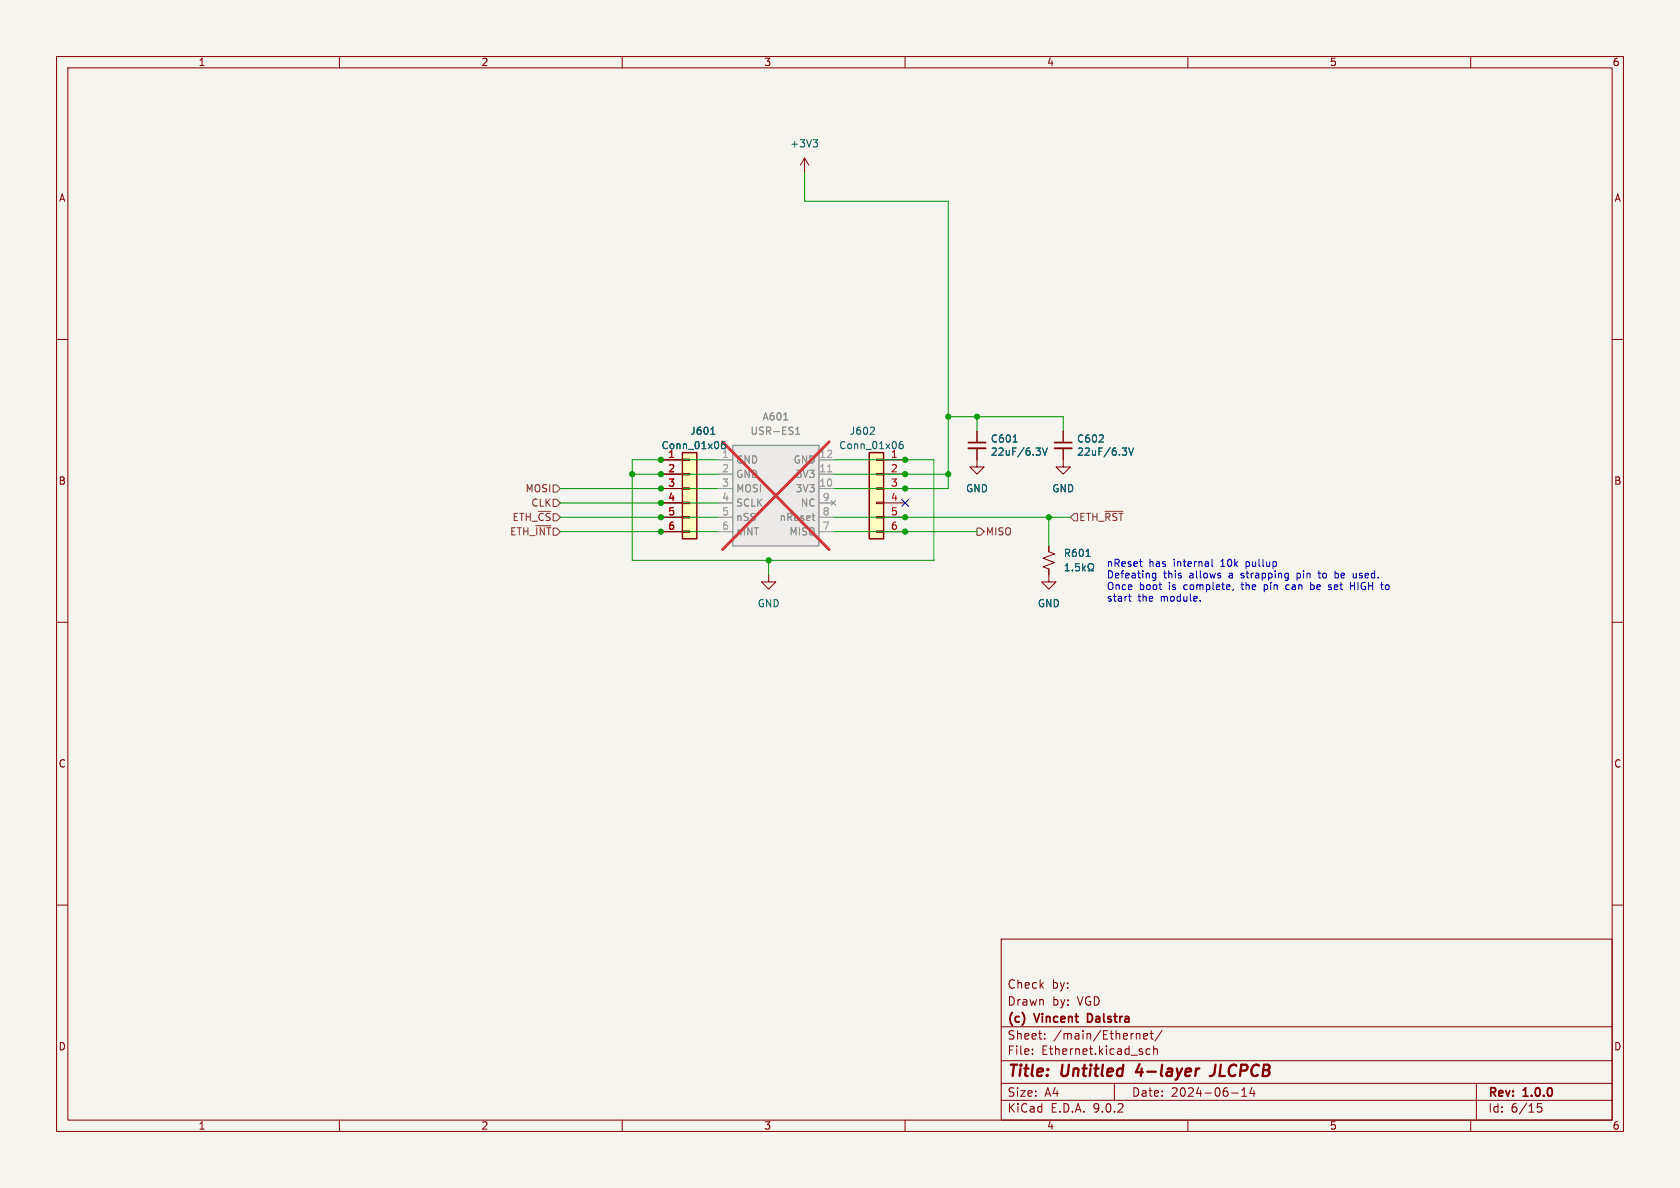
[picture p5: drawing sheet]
(kicad_sch
 (version 20250114)
 (generator "eeschema")
 (generator_version "9.0")
 (paper "A4")
 (title_block
  (title "Untitled 4-layer JLCPCB")
  (date "2024-06-14")
  (rev "1.0.0")
  (company "(c) Vincent Dalstra")
  (comment 1 "Drawn by: VGD")
  (comment 2 "Check by:"))
 (lib_symbols
  (symbol "Connector_Generic:Conn_01x06"
   (pin_names
    (offset 1.016) (hide yes)) (exclude_from_sim no) (in_bom yes) (on_board yes)
   (property "Reference" "J" (at 0 7.62 0) (effects (font (size 1.27 1.27))))
   (property "Value" "Conn_01x06" (at 0 -10.16 0) (effects (font (size 1.27 1.27))))
   (property "Footprint" "" (at 0 0 0) (effects (font (size 1.27 1.27)) (hide yes)))
   (property "Datasheet" "~" (at 0 0 0) (effects (font (size 1.27 1.27)) (hide yes)))
   (property "Description" "Generic connector, single row, 01x06, script generated (kicad-library-utils/schlib/autogen/connector/)" (at 0 0 0) (effects (font (size 1.27 1.27)) (hide yes)))
   (symbol "Conn_01x06_1_1"
    (rectangle (start -1.27 6.35) (end 1.27 -8.89) (stroke (width 0.254) (type default)) (fill (type background)))
    (rectangle (start -1.27 5.207) (end 0 4.953) (stroke (width 0.1524) (type default)) (fill (type none)))
    (rectangle (start -1.27 2.667) (end 0 2.413) (stroke (width 0.1524) (type default)) (fill (type none)))
    (rectangle (start -1.27 0.127) (end 0 -0.127) (stroke (width 0.1524) (type default)) (fill (type none)))
    (rectangle (start -1.27 -2.413) (end 0 -2.667) (stroke (width 0.1524) (type default)) (fill (type none)))
    (rectangle (start -1.27 -4.953) (end 0 -5.207) (stroke (width 0.1524) (type default)) (fill (type none)))
    (rectangle (start -1.27 -7.493) (end 0 -7.747) (stroke (width 0.1524) (type default)) (fill (type none)))
    (pin passive line (at -5.08 5.08 0) (length 3.81) (name "Pin_1" (effects (font (size 1.27 1.27)))) (number "1" (effects (font (size 1.27 1.27)))))
    (pin passive line (at -5.08 2.54 0) (length 3.81) (name "Pin_2" (effects (font (size 1.27 1.27)))) (number "2" (effects (font (size 1.27 1.27)))))
    (pin passive line (at -5.08 0 0) (length 3.81) (name "Pin_3" (effects (font (size 1.27 1.27)))) (number "3" (effects (font (size 1.27 1.27)))))
    (pin passive line (at -5.08 -2.54 0) (length 3.81) (name "Pin_4" (effects (font (size 1.27 1.27)))) (number "4" (effects (font (size 1.27 1.27)))))
    (pin passive line (at -5.08 -5.08 0) (length 3.81) (name "Pin_5" (effects (font (size 1.27 1.27)))) (number "5" (effects (font (size 1.27 1.27)))))
    (pin passive line (at -5.08 -7.62 0) (length 3.81) (name "Pin_6" (effects (font (size 1.27 1.27)))) (number "6" (effects (font (size 1.27 1.27))))))
   (embedded_fonts no))
  (symbol "Device:C_Small"
   (pin_numbers (hide yes))
   (pin_names
    (offset 0.254) (hide yes)) (exclude_from_sim no) (in_bom yes) (on_board yes)
   (property "Reference" "C" (at 0.254 1.778 0) (effects (font (size 1.27 1.27)) (justify left)))
   (property "Value" "C_Small" (at 0.254 -2.032 0) (effects (font (size 1.27 1.27)) (justify left)))
   (property "Footprint" "" (at 0 0 0) (effects (font (size 1.27 1.27)) (hide yes)))
   (property "Datasheet" "~" (at 0 0 0) (effects (font (size 1.27 1.27)) (hide yes)))
   (property "Description" "Unpolarized capacitor, small symbol" (at 0 0 0) (effects (font (size 1.27 1.27)) (hide yes)))
   (symbol "C_Small_0_1"
    (polyline (pts (xy -1.524 0.508) (xy 1.524 0.508)) (stroke (width 0.3048) (type default)) (fill (type none)))
    (polyline (pts (xy -1.524 -0.508) (xy 1.524 -0.508)) (stroke (width 0.3302) (type default)) (fill (type none))))
   (symbol "C_Small_1_1"
    (pin passive line (at 0 2.54 270) (length 2.032) (name "~" (effects (font (size 1.27 1.27)))) (number "1" (effects (font (size 1.27 1.27)))))
    (pin passive line (at 0 -2.54 90) (length 2.032) (name "~" (effects (font (size 1.27 1.27)))) (number "2" (effects (font (size 1.27 1.27))))))
   (embedded_fonts no))
  (symbol "Device:R_Small_US"
   (pin_numbers (hide yes))
   (pin_names
    (offset 0.254) (hide yes)) (exclude_from_sim no) (in_bom yes) (on_board yes)
   (property "Reference" "R" (at 0.762 0.508 0) (effects (font (size 1.27 1.27)) (justify left)))
   (property "Value" "R_Small_US" (at 0.762 -1.016 0) (effects (font (size 1.27 1.27)) (justify left)))
   (property "Footprint" "" (at 0 0 0) (effects (font (size 1.27 1.27)) (hide yes)))
   (property "Datasheet" "~" (at 0 0 0) (effects (font (size 1.27 1.27)) (hide yes)))
   (property "Description" "Resistor, small US symbol" (at 0 0 0) (effects (font (size 1.27 1.27)) (hide yes)))
   (symbol "R_Small_US_1_1"
    (polyline (pts (xy 0 1.524) (xy 1.016 1.143) (xy 0 0.762) (xy -1.016 0.381) (xy 0 0)) (stroke (width 0) (type default)) (fill (type none)))
    (polyline (pts (xy 0 0) (xy 1.016 -0.381) (xy 0 -0.762) (xy -1.016 -1.143) (xy 0 -1.524)) (stroke (width 0) (type default)) (fill (type none)))
    (pin passive line (at 0 2.54 270) (length 1.016) (name "~" (effects (font (size 1.27 1.27)))) (number "1" (effects (font (size 1.27 1.27)))))
    (pin passive line (at 0 -2.54 90) (length 1.016) (name "~" (effects (font (size 1.27 1.27)))) (number "2" (effects (font (size 1.27 1.27))))))
   (embedded_fonts no))
  (symbol "Ethernet_Module_custom:USR-ES1" (exclude_from_sim no) (in_bom yes) (on_board yes)
   (property "Reference" "A" (at 7.62 -10.16 0) (effects (font (size 1.27 1.27))))
   (property "Value" "USR-ES1" (at 7.62 -12.7 0) (effects (font (size 1.27 1.27))))
   (property "Footprint" "Module_custom:USR-ES1" (at 1.27 15.24 0) (effects (font (size 1.27 1.27)) (hide yes)))
   (property "Datasheet" "https://www.pusr.com/download/ES1/USR-ES1-EN%20V1.3.pdf" (at 1.27 15.24 0) (effects (font (size 1.27 1.27)) (hide yes)))
   (property "Description" "SPI-to-Ethernet breakout board, Arduino-compatible" (at 0 0 0) (effects (font (size 1.27 1.27)) (hide yes)))
   (symbol "USR-ES1_1_1"
    (rectangle (start -7.62 8.89) (end 7.62 -8.89) (stroke (width 0.254) (type default)) (fill (type background)))
    (pin power_in line (at -10.16 6.35 0) (length 2.54) (name "GND" (effects (font (size 1.27 1.27)))) (number "1" (effects (font (size 1.27 1.27)))))
    (pin power_in line (at -10.16 3.81 0) (length 2.54) (name "GND" (effects (font (size 1.27 1.27)))) (number "2" (effects (font (size 1.27 1.27)))))
    (pin input line (at -10.16 1.27 0) (length 2.54) (name "MOSI" (effects (font (size 1.27 1.27)))) (number "3" (effects (font (size 1.27 1.27)))))
    (pin input line (at -10.16 -1.27 0) (length 2.54) (name "SCLK" (effects (font (size 1.27 1.27)))) (number "4" (effects (font (size 1.27 1.27)))))
    (pin input line (at -10.16 -3.81 0) (length 2.54) (name "nSS" (effects (font (size 1.27 1.27)))) (number "5" (effects (font (size 1.27 1.27)))))
    (pin output line (at -10.16 -6.35 0) (length 2.54) (name "nINT" (effects (font (size 1.27 1.27)))) (number "6" (effects (font (size 1.27 1.27)))))
    (pin power_in line (at 10.16 6.35 180) (length 2.54) (name "GND" (effects (font (size 1.27 1.27)))) (number "12" (effects (font (size 1.27 1.27)))))
    (pin power_in line (at 10.16 3.81 180) (length 2.54) (name "3V3" (effects (font (size 1.27 1.27)))) (number "11" (effects (font (size 1.27 1.27)))))
    (pin power_in line (at 10.16 1.27 180) (length 2.54) (name "3V3" (effects (font (size 1.27 1.27)))) (number "10" (effects (font (size 1.27 1.27)))))
    (pin no_connect line (at 10.16 -1.27 180) (length 2.54) (name "NC" (effects (font (size 1.27 1.27)))) (number "9" (effects (font (size 1.27 1.27)))))
    (pin bidirectional line (at 10.16 -3.81 180) (length 2.54) (name "nReset" (effects (font (size 1.27 1.27)))) (number "8" (effects (font (size 1.27 1.27)))))
    (pin output line (at 10.16 -6.35 180) (length 2.54) (name "MISO" (effects (font (size 1.27 1.27)))) (number "7" (effects (font (size 1.27 1.27))))))
   (embedded_fonts no))
  (symbol "power:+3V3"
   (power)
   (pin_names
    (offset 0)) (exclude_from_sim no) (in_bom yes) (on_board yes)
   (property "Reference" "#PWR" (at 0 -3.81 0) (effects (font (size 1.27 1.27)) (hide yes)))
   (property "Value" "+3V3" (at 0 3.556 0) (effects (font (size 1.27 1.27))))
   (property "Footprint" "" (at 0 0 0) (effects (font (size 1.27 1.27)) (hide yes)))
   (property "Datasheet" "" (at 0 0 0) (effects (font (size 1.27 1.27)) (hide yes)))
   (property "Description" "Power symbol creates a global label with name \"+3V3\"" (at 0 0 0) (effects (font (size 1.27 1.27)) (hide yes)))
   (symbol "+3V3_0_1"
    (polyline (pts (xy -0.762 1.27) (xy 0 2.54)) (stroke (width 0) (type default)) (fill (type none)))
    (polyline (pts (xy 0 2.54) (xy 0.762 1.27)) (stroke (width 0) (type default)) (fill (type none)))
    (polyline (pts (xy 0 0) (xy 0 2.54)) (stroke (width 0) (type default)) (fill (type none))))
   (symbol "+3V3_1_1"
    (pin power_in line (at 0 0 90) (length 0) (hide yes) (name "+3V3" (effects (font (size 1.27 1.27)))) (number "1" (effects (font (size 1.27 1.27))))))
   (embedded_fonts no))
  (symbol "power:GND"
   (power)
   (pin_names
    (offset 0)) (exclude_from_sim no) (in_bom yes) (on_board yes)
   (property "Reference" "#PWR" (at 0 -6.35 0) (effects (font (size 1.27 1.27)) (hide yes)))
   (property "Value" "GND" (at 0 -3.81 0) (effects (font (size 1.27 1.27))))
   (property "Footprint" "" (at 0 0 0) (effects (font (size 1.27 1.27)) (hide yes)))
   (property "Datasheet" "" (at 0 0 0) (effects (font (size 1.27 1.27)) (hide yes)))
   (property "Description" "Power symbol creates a global label with name \"GND\" , ground" (at 0 0 0) (effects (font (size 1.27 1.27)) (hide yes)))
   (symbol "GND_0_1"
    (polyline (pts (xy 0 0) (xy 0 -1.27) (xy 1.27 -1.27) (xy 0 -2.54) (xy -1.27 -1.27) (xy 0 -1.27)) (stroke (width 0) (type default)) (fill (type none))))
   (symbol "GND_1_1"
    (pin power_in line (at 0 0 270) (length 0) (hide yes) (name "GND" (effects (font (size 1.27 1.27)))) (number "1" (effects (font (size 1.27 1.27))))))
   (embedded_fonts no)))
 (text "nReset has internal 10k pullup\nDefeating this allows a strapping pin to be used.\nOnce boot is complete, the pin can be set HIGH to\nstart the module."
  (exclude_from_sim no)
  (at 195.58 106.68 0)
  (effects (font (size 1.27 1.27)) (justify left bottom)))
 (junction
  (at 116.84 91.44)
  (diameter 0)
  (color 0 0 0 0))
 (junction
  (at 116.84 88.9)
  (diameter 0)
  (color 0 0 0 0))
 (junction
  (at 160.02 83.82)
  (diameter 0)
  (color 0 0 0 0))
 (junction
  (at 172.72 73.66)
  (diameter 0)
  (color 0 0 0 0))
 (junction
  (at 167.64 83.82)
  (diameter 0)
  (color 0 0 0 0))
 (junction
  (at 111.76 83.82)
  (diameter 0)
  (color 0 0 0 0))
 (junction
  (at 116.84 81.28)
  (diameter 0)
  (color 0 0 0 0))
 (junction
  (at 160.02 81.28)
  (diameter 0)
  (color 0 0 0 0))
 (junction
  (at 116.84 93.98)
  (diameter 0)
  (color 0 0 0 0))
 (junction
  (at 116.84 83.82)
  (diameter 0)
  (color 0 0 0 0))
 (junction
  (at 116.84 86.36)
  (diameter 0)
  (color 0 0 0 0))
 (junction
  (at 185.42 91.44)
  (diameter 0)
  (color 0 0 0 0))
 (junction
  (at 160.02 86.36)
  (diameter 0)
  (color 0 0 0 0))
 (junction
  (at 135.89 99.06)
  (diameter 0)
  (color 0 0 0 0))
 (junction
  (at 160.02 91.44)
  (diameter 0)
  (color 0 0 0 0))
 (junction
  (at 167.64 73.66)
  (diameter 0)
  (color 0 0 0 0))
 (junction
  (at 160.02 93.98)
  (diameter 0)
  (color 0 0 0 0))
 (no_connect
  (at 160.02 88.9))
 (wire
  (pts (xy 187.96 73.66) (xy 172.72 73.66))
  (stroke (width 0) (type default)))
 (wire
  (pts (xy 142.24 30.48) (xy 142.24 35.56))
  (stroke (width 0) (type default)))
 (wire
  (pts (xy 187.96 76.2) (xy 187.96 73.66))
  (stroke (width 0) (type default)))
 (wire
  (pts (xy 167.64 73.66) (xy 167.64 83.82))
  (stroke (width 0) (type default)))
 (wire
  (pts (xy 111.76 83.82) (xy 111.76 99.06))
  (stroke (width 0) (type default)))
 (wire
  (pts (xy 127 86.36) (xy 116.84 86.36))
  (stroke (width 0) (type default)))
 (wire
  (pts (xy 165.1 81.28) (xy 165.1 99.06))
  (stroke (width 0) (type default)))
 (wire
  (pts (xy 99.06 93.98) (xy 116.84 93.98))
  (stroke (width 0) (type default)))
 (wire
  (pts (xy 116.84 91.44) (xy 127 91.44))
  (stroke (width 0) (type default)))
 (wire
  (pts (xy 116.84 86.36) (xy 99.06 86.36))
  (stroke (width 0) (type default)))
 (wire
  (pts (xy 116.84 83.82) (xy 111.76 83.82))
  (stroke (width 0) (type default)))
 (wire
  (pts (xy 185.42 91.44) (xy 185.42 96.52))
  (stroke (width 0) (type default)))
 (wire
  (pts (xy 167.64 86.36) (xy 167.64 83.82))
  (stroke (width 0) (type default)))
 (wire
  (pts (xy 147.32 86.36) (xy 160.02 86.36))
  (stroke (width 0) (type default)))
 (wire
  (pts (xy 147.32 93.98) (xy 160.02 93.98))
  (stroke (width 0) (type default)))
 (wire
  (pts (xy 185.42 91.44) (xy 189.23 91.44))
  (stroke (width 0) (type default)))
 (wire
  (pts (xy 147.32 83.82) (xy 160.02 83.82))
  (stroke (width 0) (type default)))
 (wire
  (pts (xy 135.89 99.06) (xy 135.89 101.6))
  (stroke (width 0) (type default)))
 (wire
  (pts (xy 167.64 35.56) (xy 167.64 73.66))
  (stroke (width 0) (type default)))
 (wire
  (pts (xy 172.72 73.66) (xy 172.72 76.2))
  (stroke (width 0) (type default)))
 (wire
  (pts (xy 127 83.82) (xy 116.84 83.82))
  (stroke (width 0) (type default)))
 (wire
  (pts (xy 127 88.9) (xy 116.84 88.9))
  (stroke (width 0) (type default)))
 (wire
  (pts (xy 99.06 91.44) (xy 116.84 91.44))
  (stroke (width 0) (type default)))
 (wire
  (pts (xy 160.02 93.98) (xy 172.72 93.98))
  (stroke (width 0) (type default)))
 (wire
  (pts (xy 116.84 81.28) (xy 111.76 81.28))
  (stroke (width 0) (type default)))
 (wire
  (pts (xy 160.02 81.28) (xy 165.1 81.28))
  (stroke (width 0) (type default)))
 (wire
  (pts (xy 172.72 73.66) (xy 167.64 73.66))
  (stroke (width 0) (type default)))
 (wire
  (pts (xy 147.32 81.28) (xy 160.02 81.28))
  (stroke (width 0) (type default)))
 (wire
  (pts (xy 160.02 91.44) (xy 185.42 91.44))
  (stroke (width 0) (type default)))
 (wire
  (pts (xy 116.84 88.9) (xy 99.06 88.9))
  (stroke (width 0) (type default)))
 (wire
  (pts (xy 165.1 99.06) (xy 135.89 99.06))
  (stroke (width 0) (type default)))
 (wire
  (pts (xy 111.76 81.28) (xy 111.76 83.82))
  (stroke (width 0) (type default)))
 (wire
  (pts (xy 160.02 83.82) (xy 167.64 83.82))
  (stroke (width 0) (type default)))
 (wire
  (pts (xy 142.24 35.56) (xy 167.64 35.56))
  (stroke (width 0) (type default)))
 (wire
  (pts (xy 160.02 86.36) (xy 167.64 86.36))
  (stroke (width 0) (type default)))
 (wire
  (pts (xy 116.84 93.98) (xy 127 93.98))
  (stroke (width 0) (type default)))
 (wire
  (pts (xy 147.32 91.44) (xy 160.02 91.44))
  (stroke (width 0) (type default)))
 (wire
  (pts (xy 127 81.28) (xy 116.84 81.28))
  (stroke (width 0) (type default)))
 (wire
  (pts (xy 111.76 99.06) (xy 135.89 99.06))
  (stroke (width 0) (type default)))
 (hierarchical_label "MOSI"
  (shape input)
  (at 99.06 86.36 180)
  (effects (font (size 1.27 1.27)) (justify right)))
 (hierarchical_label "ETH_~{CS}"
  (shape input)
  (at 99.06 91.44 180)
  (effects (font (size 1.27 1.27)) (justify right)))
 (hierarchical_label "MISO"
  (shape output)
  (at 172.72 93.98 0)
  (effects (font (size 1.27 1.27)) (justify left)))
 (hierarchical_label "ETH_~{RST}"
  (shape input)
  (at 189.23 91.44 0)
  (effects (font (size 1.27 1.27)) (justify left)))
 (hierarchical_label "ETH_~{INT}"
  (shape input)
  (at 99.06 93.98 180)
  (effects (font (size 1.27 1.27)) (justify right)))
 (hierarchical_label "CLK"
  (shape input)
  (at 99.06 88.9 180)
  (effects (font (size 1.27 1.27)) (justify right)))
 (symbol
  (lib_id "power:+3V3")
  (at 142.24 30.48 0)
  (unit 1)
  (exclude_from_sim no)
  (in_bom yes)
  (on_board yes)
  (dnp no)
  (fields_autoplaced yes)
  (property "Reference" "#PWR602" (at 142.24 34.29 0) (effects (font (size 1.27 1.27)) (hide yes)))
  (property "Value" "+3V3" (at 142.24 25.4 0) (effects (font (size 1.27 1.27))))
  (property "Footprint" "" (at 142.24 30.48 0) (effects (font (size 1.27 1.27)) (hide yes)))
  (property "Datasheet" "" (at 142.24 30.48 0) (effects (font (size 1.27 1.27)) (hide yes)))
  (property "Description" "" (at 142.24 30.48 0) (effects (font (size 1.27 1.27)) (hide yes)))
  (pin "1"))
 (symbol
  (lib_id "Device:C_Small")
  (at 187.96 78.74 0)
  (unit 1)
  (exclude_from_sim no)
  (in_bom yes)
  (on_board yes)
  (dnp no)
  (property "Reference" "C602" (at 190.2968 77.5716 0) (effects (font (size 1.27 1.27)) (justify left)))
  (property "Value" "22uF/6.3V" (at 190.2968 79.883 0) (effects (font (size 1.27 1.27)) (justify left)))
  (property "Footprint" "Capacitor_SMD:C_0603_1608Metric" (at 187.96 78.74 0) (effects (font (size 1.27 1.27)) (hide yes)))
  (property "Datasheet" "~" (at 187.96 78.74 0) (effects (font (size 1.27 1.27)) (hide yes)))
  (property "Description" "" (at 187.96 78.74 0) (effects (font (size 1.27 1.27)) (hide yes)))
  (property "LCSC" "C59461" (at 187.96 78.74 0) (effects (font (size 1.27 1.27)) (hide yes)))
  (property "I2C address" "" (at 187.96 78.74 0) (effects (font (size 1.27 1.27)) (hide yes)))
  (pin "1")
  (pin "2"))
 (symbol
  (lib_id "power:GND")
  (at 172.72 81.28 0)
  (unit 1)
  (exclude_from_sim no)
  (in_bom yes)
  (on_board yes)
  (dnp no)
  (fields_autoplaced yes)
  (property "Reference" "#PWR603" (at 172.72 87.63 0) (effects (font (size 1.27 1.27)) (hide yes)))
  (property "Value" "GND" (at 172.72 86.36 0) (effects (font (size 1.27 1.27))))
  (property "Footprint" "" (at 172.72 81.28 0) (effects (font (size 1.27 1.27)) (hide yes)))
  (property "Datasheet" "" (at 172.72 81.28 0) (effects (font (size 1.27 1.27)) (hide yes)))
  (property "Description" "" (at 172.72 81.28 0) (effects (font (size 1.27 1.27)) (hide yes)))
  (pin "1"))
 (symbol
  (lib_id "Ethernet_Module_custom:USR-ES1")
  (at 137.16 87.63 0)
  (unit 1)
  (exclude_from_sim no)
  (in_bom no)
  (on_board no)
  (dnp yes)
  (fields_autoplaced yes)
  (property "Reference" "A601" (at 137.16 73.66 0) (effects (font (size 1.27 1.27))))
  (property "Value" "USR-ES1" (at 137.16 76.2 0) (effects (font (size 1.27 1.27))))
  (property "Footprint" "Module_custom:USR-ES1" (at 138.43 72.39 0) (effects (font (size 1.27 1.27)) (hide yes)))
  (property "Datasheet" "https://www.pusr.com/download/ES1/USR-ES1-EN%20V1.3.pdf" (at 138.43 72.39 0) (effects (font (size 1.27 1.27)) (hide yes)))
  (property "Description" "" (at 137.16 87.63 0) (effects (font (size 1.27 1.27)) (hide yes)))
  (property "JLCPCB_IGNORE" "1" (at 137.16 87.63 0) (effects (font (size 1.27 1.27)) (hide yes)))
  (property "I2C address" "" (at 137.16 87.63 0) (effects (font (size 1.27 1.27)) (hide yes)))
  (pin "1")
  (pin "10")
  (pin "11")
  (pin "12")
  (pin "2")
  (pin "3")
  (pin "4")
  (pin "5")
  (pin "6")
  (pin "7")
  (pin "8")
  (pin "9"))
 (symbol
  (lib_id "power:GND")
  (at 187.96 81.28 0)
  (unit 1)
  (exclude_from_sim no)
  (in_bom yes)
  (on_board yes)
  (dnp no)
  (fields_autoplaced yes)
  (property "Reference" "#PWR605" (at 187.96 87.63 0) (effects (font (size 1.27 1.27)) (hide yes)))
  (property "Value" "GND" (at 187.96 86.36 0) (effects (font (size 1.27 1.27))))
  (property "Footprint" "" (at 187.96 81.28 0) (effects (font (size 1.27 1.27)) (hide yes)))
  (property "Datasheet" "" (at 187.96 81.28 0) (effects (font (size 1.27 1.27)) (hide yes)))
  (property "Description" "" (at 187.96 81.28 0) (effects (font (size 1.27 1.27)) (hide yes)))
  (pin "1"))
 (symbol
  (lib_id "power:GND")
  (at 185.42 101.6 0)
  (unit 1)
  (exclude_from_sim no)
  (in_bom yes)
  (on_board yes)
  (dnp no)
  (fields_autoplaced yes)
  (property "Reference" "#PWR604" (at 185.42 107.95 0) (effects (font (size 1.27 1.27)) (hide yes)))
  (property "Value" "GND" (at 185.42 106.68 0) (effects (font (size 1.27 1.27))))
  (property "Footprint" "" (at 185.42 101.6 0) (effects (font (size 1.27 1.27)) (hide yes)))
  (property "Datasheet" "" (at 185.42 101.6 0) (effects (font (size 1.27 1.27)) (hide yes)))
  (property "Description" "" (at 185.42 101.6 0) (effects (font (size 1.27 1.27)) (hide yes)))
  (pin "1"))
 (symbol
  (lib_id "Connector_Generic:Conn_01x06")
  (at 121.92 86.36 0)
  (unit 1)
  (exclude_from_sim no)
  (in_bom yes)
  (on_board yes)
  (dnp no)
  (property "Reference" "J601" (at 121.92 76.2 0) (effects (font (size 1.27 1.27)) (justify left)))
  (property "Value" "Conn_01x06" (at 116.84 78.74 0) (effects (font (size 1.27 1.27)) (justify left)))
  (property "Footprint" "Connector_PinSocket_2.54mm:PinSocket_1x06_P2.54mm_Vertical" (at 121.92 86.36 0) (effects (font (size 1.27 1.27)) (hide yes)))
  (property "Datasheet" "~" (at 121.92 86.36 0) (effects (font (size 1.27 1.27)) (hide yes)))
  (property "Description" "" (at 121.92 86.36 0) (effects (font (size 1.27 1.27)) (hide yes)))
  (property "LCSC" "C2832269" (at 121.92 86.36 0) (effects (font (size 1.27 1.27)) (hide yes)))
  (property "Comment" "Through-hole" (at 121.92 86.36 0) (effects (font (size 1.27 1.27)) (hide yes)))
  (property "JLCPCB_CORRECTION" "0;6.35;90" (at 121.92 86.36 0) (effects (font (size 1.27 1.27)) (hide yes)))
  (property "I2C address" "" (at 121.92 86.36 0) (effects (font (size 1.27 1.27)) (hide yes)))
  (property "JLCPCB_IGNORE" "1" (at 121.92 86.36 0) (effects (font (size 1.27 1.27)) (hide yes)))
  (pin "1")
  (pin "2")
  (pin "3")
  (pin "4")
  (pin "5")
  (pin "6"))
 (symbol
  (lib_id "Connector_Generic:Conn_01x06")
  (at 154.94 86.36 0)
  (mirror y)
  (unit 1)
  (exclude_from_sim no)
  (in_bom yes)
  (on_board yes)
  (dnp no)
  (property "Reference" "J602" (at 154.94 76.2 0) (effects (font (size 1.27 1.27)) (justify left)))
  (property "Value" "Conn_01x06" (at 160.02 78.74 0) (effects (font (size 1.27 1.27)) (justify left)))
  (property "Footprint" "Connector_PinSocket_2.54mm:PinSocket_1x06_P2.54mm_Vertical" (at 154.94 86.36 0) (effects (font (size 1.27 1.27)) (hide yes)))
  (property "Datasheet" "~" (at 154.94 86.36 0) (effects (font (size 1.27 1.27)) (hide yes)))
  (property "Description" "" (at 154.94 86.36 0) (effects (font (size 1.27 1.27)) (hide yes)))
  (property "LCSC" "C2832269" (at 154.94 86.36 0) (effects (font (size 1.27 1.27)) (hide yes)))
  (property "Comment" "Through-hole" (at 154.94 86.36 0) (effects (font (size 1.27 1.27)) (hide yes)))
  (property "JLCPCB_CORRECTION" "0;6.35;90" (at 154.94 86.36 0) (effects (font (size 1.27 1.27)) (hide yes)))
  (property "I2C address" "" (at 154.94 86.36 0) (effects (font (size 1.27 1.27)) (hide yes)))
  (property "JLCPCB_IGNORE" "1" (at 154.94 86.36 0) (effects (font (size 1.27 1.27)) (hide yes)))
  (pin "1")
  (pin "2")
  (pin "3")
  (pin "4")
  (pin "5")
  (pin "6"))
 (symbol
  (lib_id "Device:R_Small_US")
  (at 185.42 99.06 180)
  (unit 1)
  (exclude_from_sim no)
  (in_bom yes)
  (on_board yes)
  (dnp no)
  (fields_autoplaced yes)
  (property "Reference" "R601" (at 187.96 97.7899 0) (effects (font (size 1.27 1.27)) (justify right)))
  (property "Value" "1.5kΩ" (at 187.96 100.3299 0) (effects (font (size 1.27 1.27)) (justify right)))
  (property "Footprint" "Resistor_SMD:R_0603_1608Metric" (at 185.42 99.06 0) (effects (font (size 1.27 1.27)) (hide yes)))
  (property "Datasheet" "~" (at 185.42 99.06 0) (effects (font (size 1.27 1.27)) (hide yes)))
  (property "Description" "" (at 185.42 99.06 0) (effects (font (size 1.27 1.27)) (hide yes)))
  (property "LCSC" "C22843 " (at 185.42 99.06 90) (effects (font (size 1.27 1.27)) (hide yes)))
  (property "I2C address" "" (at 185.42 99.06 0) (effects (font (size 1.27 1.27)) (hide yes)))
  (pin "1")
  (pin "2"))
 (symbol
  (lib_id "Device:C_Small")
  (at 172.72 78.74 0)
  (unit 1)
  (exclude_from_sim no)
  (in_bom yes)
  (on_board yes)
  (dnp no)
  (property "Reference" "C601" (at 175.0568 77.5716 0) (effects (font (size 1.27 1.27)) (justify left)))
  (property "Value" "22uF/6.3V" (at 175.0568 79.883 0) (effects (font (size 1.27 1.27)) (justify left)))
  (property "Footprint" "Capacitor_SMD:C_0603_1608Metric" (at 172.72 78.74 0) (effects (font (size 1.27 1.27)) (hide yes)))
  (property "Datasheet" "~" (at 172.72 78.74 0) (effects (font (size 1.27 1.27)) (hide yes)))
  (property "Description" "" (at 172.72 78.74 0) (effects (font (size 1.27 1.27)) (hide yes)))
  (property "LCSC" "C59461" (at 172.72 78.74 0) (effects (font (size 1.27 1.27)) (hide yes)))
  (property "I2C address" "" (at 172.72 78.74 0) (effects (font (size 1.27 1.27)) (hide yes)))
  (pin "1")
  (pin "2"))
 (symbol
  (lib_id "power:GND")
  (at 135.89 101.6 0)
  (unit 1)
  (exclude_from_sim no)
  (in_bom yes)
  (on_board yes)
  (dnp no)
  (fields_autoplaced yes)
  (property "Reference" "#PWR601" (at 135.89 107.95 0) (effects (font (size 1.27 1.27)) (hide yes)))
  (property "Value" "GND" (at 135.89 106.68 0) (effects (font (size 1.27 1.27))))
  (property "Footprint" "" (at 135.89 101.6 0) (effects (font (size 1.27 1.27)) (hide yes)))
  (property "Datasheet" "" (at 135.89 101.6 0) (effects (font (size 1.27 1.27)) (hide yes)))
  (property "Description" "" (at 135.89 101.6 0) (effects (font (size 1.27 1.27)) (hide yes)))
  (pin "1")))
